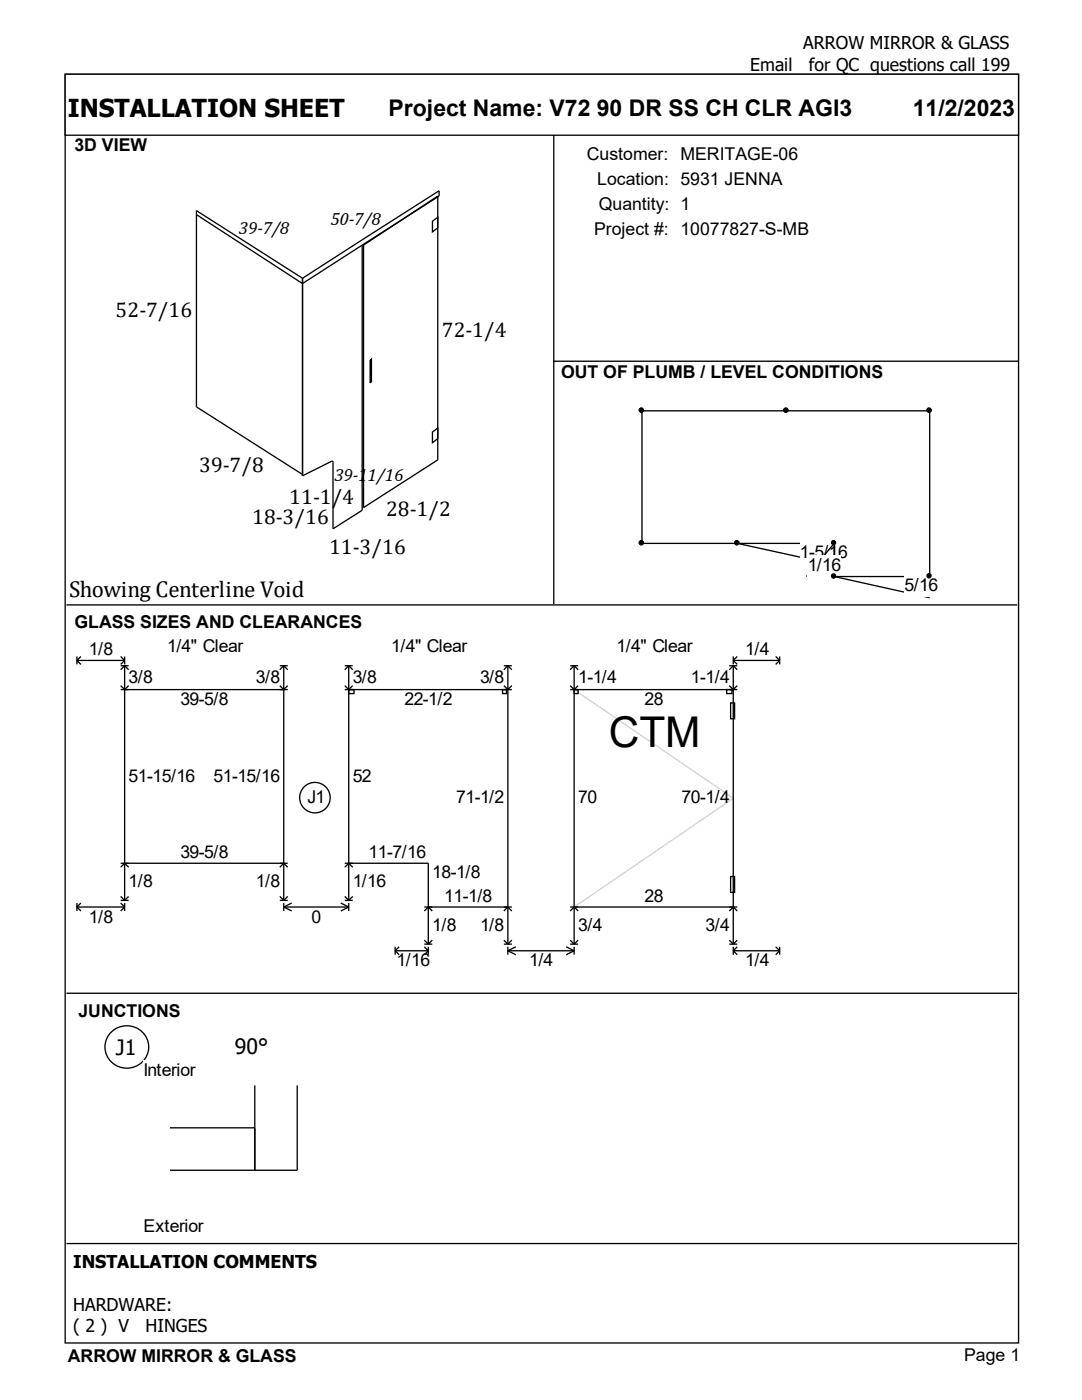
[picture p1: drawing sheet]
<svg xmlns="http://www.w3.org/2000/svg" width="216mm" height="279mm" viewBox="0 0 216 279" stroke-linecap="round" stroke-linejoin="round" font-family="sans-serif">
<g fill="#fff" stroke="#000" stroke-width=".26">
<path d="M13 14.8h190.2v253.2h-190.2z"/>
<path d="M13 14.8h190.2v12.2h-190.2z"/>
</g>
<path d="M13.5 30.7h96.7v89.4h-96.7z" fill="#fff"/>
<path d="M110.5 27v93.6M39.2 42.8l21.2 13.8 11.9-7.7M60.4 55.5l-21.2-13.5v39.2l21.2 13.5M72.3 48.9v52.9l-5.9 3.7v-13.5h-.2l-5.8 3v-39.5M72.3 48.9l15.3-9.8v-1l-27.2 17.4M72.5 48.9l14.8-9.8v52.7l-14.8 9.5zM86.3 44.2l1-.8v2.1l-1 .8zM73.9 71.9l.2-.2v4.5l-.2 .2zM110.4 72.1h92.8M86.3 86.2l1-.8v2.1l-1 .8z" fill="none" stroke="#000" stroke-width=".26"/>
<path d="M110.9 77h91.9v43.1h-91.9z" fill="#fff"/>
<g fill="#000" stroke="#000" stroke-width=".26">
<circle cx="128" cy="81.9" r=".4"/>
<circle cx="128" cy="108.3" r=".4"/>
<circle cx="147" cy="108.3" r=".4"/>
<circle cx="166.3" cy="108.3" r=".4"/>
</g>
<path d="M128.1 82v26.4h38.4M147.1 108.4l19.4 4.3" fill="none" stroke="#000" stroke-width=".26"/>
<path d="M159.6 108.2h9.5v4.2h-9.5z" fill-rule="evenodd" fill="#fff"/>
<g fill="#000" stroke="#000" stroke-width=".26">
<circle cx="166.3" cy="108.3" r=".4"/>
<circle cx="166.3" cy="114.9" r=".4"/>
</g>
<path d="M160.9 115.1l5.6-6.7v6.7" fill="none" stroke="#000" stroke-width=".26"/>
<path d="M161.2 110.8h6.6v4.3h-6.6z" fill-rule="evenodd" fill="#fff"/>
<g fill="#000" stroke="#000" stroke-width=".26">
<circle cx="166.3" cy="114.9" r=".4"/>
<circle cx="185.4" cy="114.9" r=".4"/>
</g>
<path d="M185.5 115.1h-19l19 4.2" fill="none" stroke="#000" stroke-width=".26"/>
<path d="M180.5 114.8h6.6v4.2h-6.6z" fill-rule="evenodd" fill="#fff"/>
<g fill="#000" stroke="#000" stroke-width=".26">
<circle cx="128" cy="81.9" r=".4"/>
<circle cx="156.8" cy="81.9" r=".4"/>
<circle cx="185.4" cy="81.9" r=".4"/>
<circle cx="185.4" cy="114.9" r=".4"/>
</g>
<path d="M128.1 82h57.4v33.1M13.3 120.7h189.7" fill="none" stroke="#000" stroke-width=".26"/>
<path d="M14.3 126.8h187.4v68.8h-187.4z" fill="#fff"/>
<g fill="none" stroke="#000" stroke-width=".26">
<path d="M15.3 131v1.6M15.3 131.8l.8 .8M15.3 131.8h9.6M16.1 131l-.8 .8M24.1 131l.8 .8M24.1 137.6h33.3M24.1 132.9h1.6M24.1 136.8l.8 .8 .8-.8M24.9 131v1.6M24.9 132.9v46.8M24.9 131.8l-.8 .8M24.9 132.9l-.8 .8"/>
<path d="M24.9 132.9l.8 .8M55.8 132.9h1.6M55.8 136.8l.8 .8 .8-.8M56.6 132.9v46.8M56.6 132.9l.8 .8M56.6 132.9l-.8 .8M68.8 132.9h1.6M68.8 137.6h33.3M68.8 136.8l.8 .8 .8-.8M69.6 137.6h1v.8h-1zM69.6 132.9v46.8M69.6 132.9l.8 .8"/>
<path d="M69.6 132.9l-.8 .8M100.3 137.6h.8v.8h-.8zM100.5 132.9h1.6M100.5 136.8l.8 .8 .8-.8M101.3 132.9l.8 .8M101.3 132.9v55.5M101.3 132.9l-.8 .8M113.8 137.6h33.3M113.8 132.9h1.6M113.8 136.8l.8 .8 .8-.8M114.6 132.9v55.5M114.6 132.9l-.8 .8"/>
<path d="M114.6 132.9l.8 .8M114.6 137.6h.8v.8h-.8zM145 137.6h1.1v.8h-1.1zM145.5 132.9h1.6M145.5 136.8l.8 .8 .8-.8M146.3 131.8h9.3M146.3 131v1.6M146.3 132.9v55.5M146.3 132.9l-.8 .8M146.3 131.8l.8 .8M146.3 132.9l.8 .8M147.1 131l-.8 .8"/>
<path d="M154.8 131l.8 .8M155.6 131.8l-.8 .8M155.6 131v1.6M145.8 140.3h.8v3.1h-.8zM24.1 172.3h33.3M24.1 179.7h1.6M24.1 178.9l.8 .8M24.1 173.1l.8-.8 .8 .8M25.7 178.9l-.8 .8M55.8 179.7h1.6M55.8 178.9l.8 .8M55.8 173.1l.8-.8 .8 .8"/>
<path d="M57.4 178.9l-.8 .8M68.8 172.3h16.7v16.1M68.8 179.7h1.6M68.8 178.9l.8 .8M68.8 173.1l.8-.8 .8 .8M70.4 178.9l-.8 .8M145.8 174.9h.8v3.2h-.8zM13.3 198.2h189.7M15.3 180.2v1.6M15.3 181l.8 .8M15.3 181h9.6M16.1 180.2l-.8 .8"/>
<path d="M24.1 180.2l.8 .8M24.9 180.2v1.6M24.9 181l-.8 .8M56.6 181h13M56.6 180.2v1.6M56.6 181l1.6 .8M58.2 180.2l-1.6 .8M68 180.2l1.6 .8M69.6 180.2v1.6M69.6 181l-1.6 .8M78.8 189.7h6.7M78.8 189v1.5"/>
<path d="M78.8 189.7l.8 .8M79.6 189l-.8 .7M84.7 181h17.4M84.7 189l.8 .7M84.7 188.4h1.6M84.7 187.6l.8 .8M84.7 181.8l.8-.8 .8 .8M85.5 189v1.5M85.5 189.7l-.8 .8M86.3 187.6l-.8 .8M100.5 188.4h1.6M100.5 187.6l.8 .8"/>
<path d="M100.5 181.8l.8-.8 .8 .8M101.3 189.7l1.6 .8M101.3 189.7h13.3M101.3 189v1.5M102.1 187.6l-.8 .8M102.9 189l-1.6 .7M113 189l1.6 .7M113.8 181h33.3M113.8 188.4h1.6M113.8 187.6l.8 .8M113.8 181.8l.8-.8 .8 .8M114.6 189v1.5"/>
<path d="M114.6 189.7l-1.6 .8M115.4 187.6l-.8 .8M145.5 188.4h1.6M145.5 187.6l.8 .8M145.5 181.8l.8-.8 .8 .8M146.3 189.7h9.3M146.3 189v1.5M146.3 189.7l.8 .8M147.1 187.6l-.8 .8M147.1 189l-.8 .7M154.8 189l.8 .7M155.6 189.7l-.8 .8"/>
<path d="M155.6 189v1.5"/>
<circle cx="62.8" cy="159.2" r="3"/>
</g>
<path d="M114.6 137.6l31.7 21.7-31.7 21.7" fill="none" stroke="#d3d3d3" stroke-width=".26"/>
<path d="M22 206.2a4.3 4.3 0 0 1 6.8 .2 4.3 4.3 0 0 1-2 6.5 4.3 4.3 0 0 1-5-1.4 4.3 4.3 0 0 1 .2-5.3z" fill="#fff" stroke="#000" stroke-width=".26"/>
<path d="M28.6 211.6h43.7v35.5h-43.7z" fill="#fff"/>
<path d="M50.8 216.6v16.9M59.3 216.6v16.9h-25.4M33.9 225.1h16.9M13.3 248.2h189.7" fill="none" stroke="#000" stroke-width=".26"/>
<text font-size="8.5" x="121.5" y="149.2">CTM</text>
<text font-size="4.9" x="13.5" y="23.3">INSTALLATION SHEET</text>
<g font-size="4.6">
<text x="77.5" y="23.1">Project Name: V72 90 DR SS CH CLR AGI3</text>
<text x="182.1" y="23.1">11/2/2023</text>
<text x="13.8" y="119.2">Showing Centerline Void</text>
</g>
<g font-size="4.2">
<text x="23.1" y="63.3">52-7/16</text>
<text x="88.1" y="67.2">72-1/4</text>
<text x="39.7" y="94.2">39-7/8</text>
<text x="57.7" y="100.6">11-1/4</text>
<text x="50.3" y="104.5">18-3/16</text>
<text x="77" y="102.9">28-1/2</text>
<text x="65.7" y="110.6">11-3/16</text>
<text x="23.1" y="210.5">J1</text>
<text x="46.9" y="210.3">90°</text>
</g>
<g font-size="3.5">
<text x="160.3" y="9.9">ARROW MIRROR &amp; GLASS</text>
<text x="149.7" y="14.1">Email</text>
<text x="161.4" y="14.1">for QC questions call 199</text>
<text x="14.9" y="30.2">3D VIEW</text>
<text x="117.1" y="31.9">Customer: MERITAGE-06</text>
<text x="119.2" y="36.9">Location: 5931 JENNA</text>
<text x="119.5" y="41.9">Quantity: 1</text>
<text x="47.7" y="46.7">39-7/8</text>
<text x="65.9" y="44.9">50-7/8</text>
<text x="118.5" y="46.9">Project #: 10077827-S-MB</text>
<text x="112" y="75.3">OUT OF PLUMB / LEVEL CONDITIONS</text>
<text x="66.7" y="95.9">39-11/16</text>
<text x="159.6" y="111.3">1-5/16</text>
<text x="161.2" y="114">1/16</text>
<text x="180.5" y="117.9">5/16</text>
<text x="14.9" y="125.3">GLASS SIZES AND CLEARANCES</text>
<text x="17.7" y="130.7">1/8</text>
<text x="33.3" y="130.2">1/4&quot; Clear</text>
<text x="78.1" y="130.2">1/4&quot; Clear</text>
<text x="123" y="130.2">1/4&quot; Clear</text>
<text x="148.7" y="130.7">1/4</text>
<text x="25.7" y="136.3">3/8</text>
<text x="51.1" y="136.3">3/8</text>
<text x="70.4" y="136.3">3/8</text>
<text x="95.8" y="136.3">3/8</text>
<text x="115.4" y="136.3">1-1/4</text>
<text x="137.8" y="136.3">1-1/4</text>
<text x="36" y="140.8">39-5/8</text>
<text x="80.7" y="140.8">22-1/2</text>
<text x="128.6" y="140.8">28</text>
<text x="25.7" y="156.1">51-15/16</text>
<text x="42.6" y="156.1">51-15/16</text>
<text x="61.4" y="160.3">J1</text>
<text x="70.4" y="156.1">52</text>
<text x="91" y="160.3">71-1/2</text>
<text x="115.4" y="160.3">70</text>
<text x="136" y="160.3">70-1/4</text>
<text x="36" y="171.2">39-5/8</text>
<text x="73.6" y="171.2">11-7/16</text>
<text x="25.7" y="177">1/8</text>
<text x="51.1" y="177">1/8</text>
<text x="70.4" y="177">1/16</text>
<text x="86.3" y="175.2">18-1/8</text>
<text x="88.6" y="179.9">11-1/8</text>
<text x="128.6" y="179.9">28</text>
<text x="17.7" y="184.1">1/8</text>
<text x="62.2" y="184.1">0</text>
<text x="86.3" y="185.7">1/8</text>
<text x="95.8" y="185.7">1/8</text>
<text x="115.4" y="185.7">3/4</text>
<text x="140.8" y="185.7">3/4</text>
<text x="79.1" y="192.9">1/16</text>
<text x="105.6" y="192.9">1/4</text>
<text x="148.7" y="192.9">1/4</text>
<text x="15.6" y="202.9">JUNCTIONS</text>
<text x="28.6" y="214.7">Interior</text>
<text x="28.6" y="245.9">Exterior</text>
<text x="14.6" y="253.1">INSTALLATION COMMENTS</text>
<text x="14.6" y="261.6">HARDWARE:</text>
<text x="14.6" y="265.8">( 2 ) V</text>
<text x="29.1" y="265.8">HINGES</text>
<text x="13.5" y="271.8">ARROW MIRROR &amp; GLASS</text>
<text x="192.4" y="271.7">Page 1</text>
</g>
</svg>
